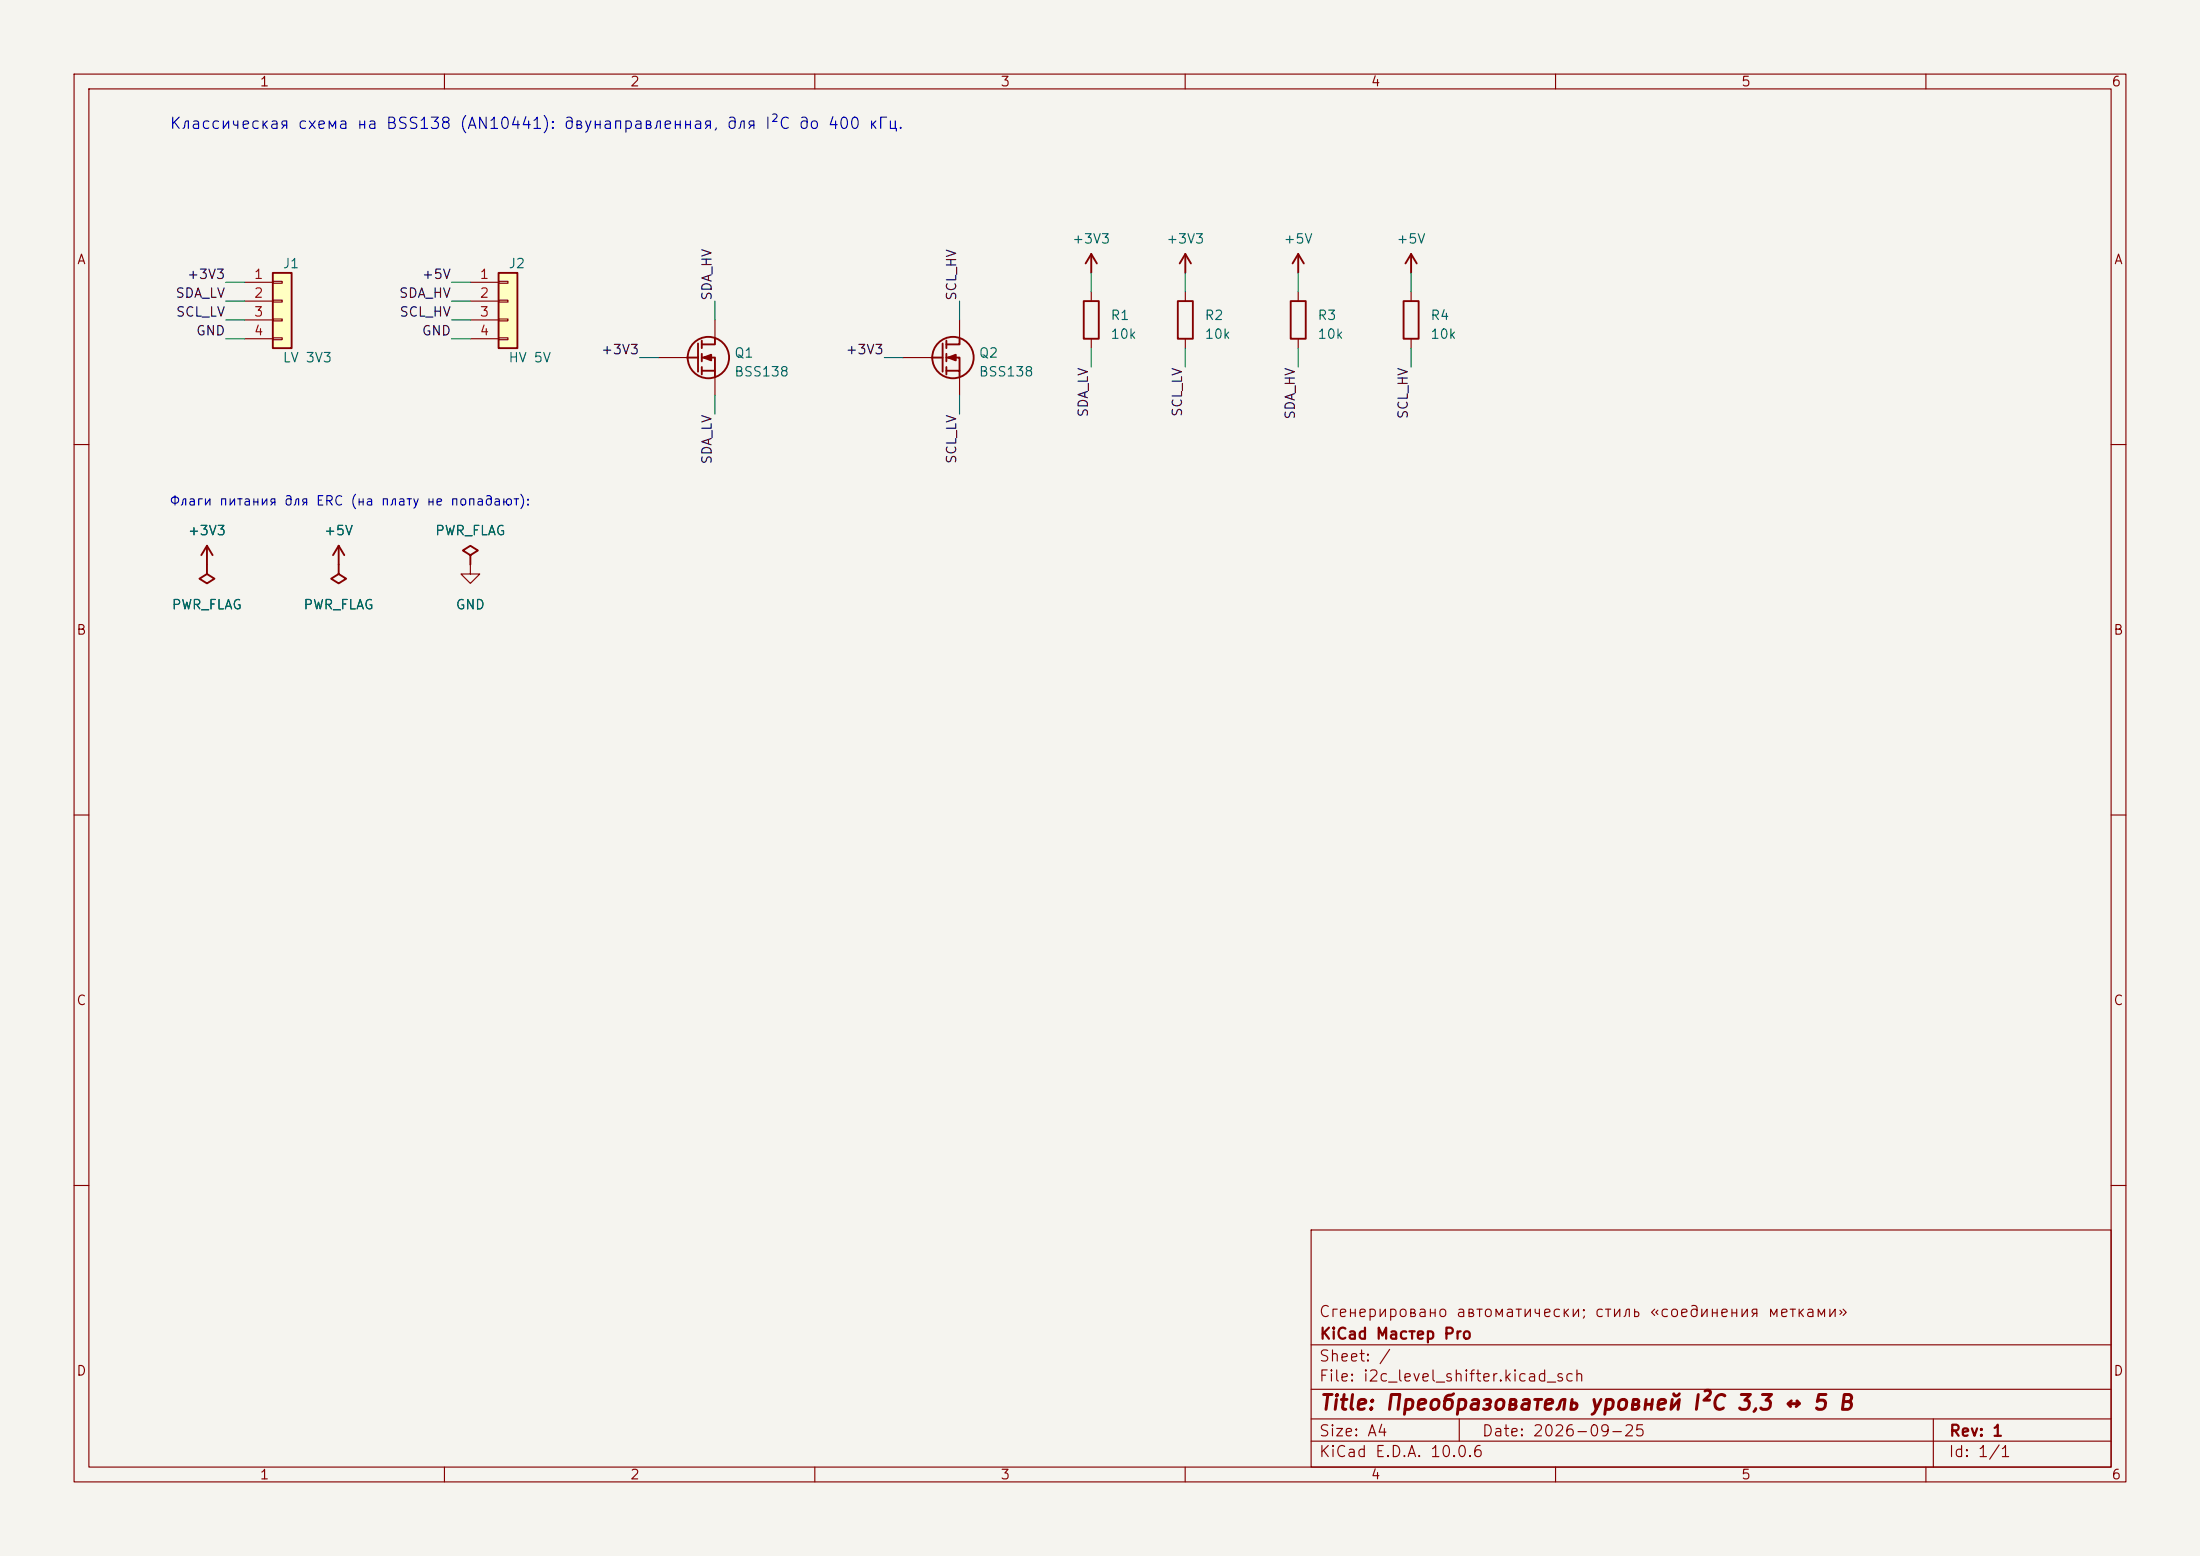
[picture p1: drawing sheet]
(kicad_sch (version 20231120) (generator "eeschema") (generator_version "8.0")
 (paper "A4")
 (title_block (title "Преобразователь уровней I²C 3,3 ↔ 5 В") (date "2026-09-25") (rev "1") (company "KiCad Мастер Pro") (comment 1 "Сгенерировано автоматически; стиль «соединения метками»"))
 (lib_symbols (symbol "KiCadMaster:Conn_01x04" (pin_numbers) (pin_names (offset 0) hide) (exclude_from_sim no) (in_bom yes) (on_board yes) (property "Reference" "J" (at 0 7.62 0) (effects (font (size 1.27 1.27)))) (property "Value" "Conn_01x04" (at 0 -5.08 0) (effects (font (size 1.27 1.27)))) (property "Footprint" "" (at 0 0 0) (effects (font (size 1.27 1.27)) hide)) (property "Datasheet" "~" (at 0 0 0) (effects (font (size 1.27 1.27)) hide)) (property "Description" "Разъём" (at 0 0 0) (effects (font (size 1.27 1.27)) hide)) (symbol "Conn_01x04_0_1" (rectangle (start -1.27 6.35) (end 1.27 -3.81) (stroke (width 0.254) (type default)) (fill (type background))) (rectangle (start -1.27 5.207) (end 0 4.953) (stroke (width 0.1524) (type default)) (fill (type none))) (rectangle (start -1.27 2.667) (end 0 2.413) (stroke (width 0.1524) (type default)) (fill (type none))) (rectangle (start -1.27 0.127) (end 0 -0.127) (stroke (width 0.1524) (type default)) (fill (type none))) (rectangle (start -1.27 -2.413) (end 0 -2.667) (stroke (width 0.1524) (type default)) (fill (type none)))) (symbol "Conn_01x04_1_1" (pin passive line (at -5.08 5.08 0) (length 3.81) (name "Pin_1" (effects (font (size 1.27 1.27)))) (number "1" (effects (font (size 1.27 1.27))))) (pin passive line (at -5.08 2.54 0) (length 3.81) (name "Pin_2" (effects (font (size 1.27 1.27)))) (number "2" (effects (font (size 1.27 1.27))))) (pin passive line (at -5.08 0 0) (length 3.81) (name "Pin_3" (effects (font (size 1.27 1.27)))) (number "3" (effects (font (size 1.27 1.27))))) (pin passive line (at -5.08 -2.54 0) (length 3.81) (name "Pin_4" (effects (font (size 1.27 1.27)))) (number "4" (effects (font (size 1.27 1.27))))))) (symbol "KiCadMaster:Q_NMOS_GSD" (pin_numbers hide) (pin_names (offset 0) hide) (exclude_from_sim no) (in_bom yes) (on_board yes) (property "Reference" "Q" (at 5.08 0.635 0) (effects (font (size 1.27 1.27)))) (property "Value" "Q_NMOS_GSD" (at 5.08 -1.905 0) (effects (font (size 1.27 1.27)))) (property "Footprint" "" (at 0 0 0) (effects (font (size 1.27 1.27)) hide)) (property "Datasheet" "~" (at 0 0 0) (effects (font (size 1.27 1.27)) hide)) (property "Description" "N-MOSFET (1=G, 2=S, 3=D), корпус SOT-23" (at 0 0 0) (effects (font (size 1.27 1.27)) hide)) (symbol "Q_NMOS_GSD_0_1" (circle (center 1.651 0) (radius 2.794) (stroke (width 0.254) (type default)) (fill (type none))) (polyline (pts (xy 0.254 1.905) (xy 0.254 -1.905)) (stroke (width 0.254) (type default)) (fill (type none))) (polyline (pts (xy 0.762 2.286) (xy 0.762 1.27)) (stroke (width 0.254) (type default)) (fill (type none))) (polyline (pts (xy 0.762 0.508) (xy 0.762 -0.508)) (stroke (width 0.254) (type default)) (fill (type none))) (polyline (pts (xy 0.762 -1.27) (xy 0.762 -2.286)) (stroke (width 0.254) (type default)) (fill (type none))) (polyline (pts (xy 0.762 1.778) (xy 2.54 1.778) (xy 2.54 2.54)) (stroke (width 0.254) (type default)) (fill (type none))) (polyline (pts (xy 0.762 -1.778) (xy 2.54 -1.778) (xy 2.54 -2.54)) (stroke (width 0.254) (type default)) (fill (type none))) (polyline (pts (xy 0.762 0) (xy 2.54 0) (xy 2.54 -1.778)) (stroke (width 0.254) (type default)) (fill (type none))) (polyline (pts (xy -1.27 0) (xy 0.254 0)) (stroke (width 0.254) (type default)) (fill (type none))) (polyline (pts (xy 1.016 0) (xy 2.032 0.381) (xy 2.032 -0.381) (xy 1.016 0)) (stroke (width 0.254) (type default)) (fill (type outline)))) (symbol "Q_NMOS_GSD_1_1" (pin passive line (at -5.08 0 0) (length 3.81) (name "G" (effects (font (size 1.27 1.27)))) (number "1" (effects (font (size 1.27 1.27))))) (pin passive line (at 2.54 -5.08 90) (length 2.54) (name "S" (effects (font (size 1.27 1.27)))) (number "2" (effects (font (size 1.27 1.27))))) (pin passive line (at 2.54 5.08 270) (length 2.54) (name "D" (effects (font (size 1.27 1.27)))) (number "3" (effects (font (size 1.27 1.27))))))) (symbol "KiCadMaster:R" (pin_numbers hide) (pin_names (offset 0) hide) (exclude_from_sim no) (in_bom yes) (on_board yes) (property "Reference" "R" (at 2.54 0.635 0) (effects (font (size 1.27 1.27)))) (property "Value" "R" (at 2.54 -1.905 0) (effects (font (size 1.27 1.27)))) (property "Footprint" "" (at 0 0 0) (effects (font (size 1.27 1.27)) hide)) (property "Datasheet" "~" (at 0 0 0) (effects (font (size 1.27 1.27)) hide)) (property "Description" "Резистор" (at 0 0 0) (effects (font (size 1.27 1.27)) hide)) (symbol "R_0_1" (rectangle (start -1.016 -2.54) (end 1.016 2.54) (stroke (width 0.254) (type default)) (fill (type none)))) (symbol "R_1_1" (pin passive line (at 0 3.81 270) (length 1.27) (name "~" (effects (font (size 1.27 1.27)))) (number "1" (effects (font (size 1.27 1.27))))) (pin passive line (at 0 -3.81 90) (length 1.27) (name "~" (effects (font (size 1.27 1.27)))) (number "2" (effects (font (size 1.27 1.27))))))) (symbol "KiCadMaster:+3V3" (power) (pin_numbers hide) (pin_names (offset 0) hide) (exclude_from_sim no) (in_bom yes) (on_board yes) (property "Reference" "#PWR" (at 0 -3.81 0) (effects (font (size 1.27 1.27)) hide)) (property "Value" "+3V3" (at 0 3.556 0) (effects (font (size 1.27 1.27)))) (property "Footprint" "" (at 0 0 0) (effects (font (size 1.27 1.27)) hide)) (property "Datasheet" "~" (at 0 0 0) (effects (font (size 1.27 1.27)) hide)) (property "Description" "Символ питания: +3V3" (at 0 0 0) (effects (font (size 1.27 1.27)) hide)) (symbol "+3V3_0_1" (polyline (pts (xy -0.762 1.27) (xy 0 2.54)) (stroke (width 0.254) (type default)) (fill (type none))) (polyline (pts (xy 0 0) (xy 0 2.54)) (stroke (width 0.254) (type default)) (fill (type none))) (polyline (pts (xy 0 2.54) (xy 0.762 1.27)) (stroke (width 0.254) (type default)) (fill (type none)))) (symbol "+3V3_1_1" (pin power_in line (at 0 0 90) (length 0) hide (name "+3V3" (effects (font (size 1.27 1.27)))) (number "1" (effects (font (size 1.27 1.27))))))) (symbol "KiCadMaster:+5V" (power) (pin_numbers hide) (pin_names (offset 0) hide) (exclude_from_sim no) (in_bom yes) (on_board yes) (property "Reference" "#PWR" (at 0 -3.81 0) (effects (font (size 1.27 1.27)) hide)) (property "Value" "+5V" (at 0 3.556 0) (effects (font (size 1.27 1.27)))) (property "Footprint" "" (at 0 0 0) (effects (font (size 1.27 1.27)) hide)) (property "Datasheet" "~" (at 0 0 0) (effects (font (size 1.27 1.27)) hide)) (property "Description" "Символ питания: +5V" (at 0 0 0) (effects (font (size 1.27 1.27)) hide)) (symbol "+5V_0_1" (polyline (pts (xy -0.762 1.27) (xy 0 2.54)) (stroke (width 0.254) (type default)) (fill (type none))) (polyline (pts (xy 0 0) (xy 0 2.54)) (stroke (width 0.254) (type default)) (fill (type none))) (polyline (pts (xy 0 2.54) (xy 0.762 1.27)) (stroke (width 0.254) (type default)) (fill (type none)))) (symbol "+5V_1_1" (pin power_in line (at 0 0 90) (length 0) hide (name "+5V" (effects (font (size 1.27 1.27)))) (number "1" (effects (font (size 1.27 1.27))))))) (symbol "KiCadMaster:PWR_FLAG" (power) (pin_numbers hide) (pin_names (offset 0) hide) (exclude_from_sim no) (in_bom yes) (on_board yes) (property "Reference" "#FLG" (at 0 1.905 0) (effects (font (size 1.27 1.27)) hide)) (property "Value" "PWR_FLAG" (at 0 3.81 0) (effects (font (size 1.27 1.27)))) (property "Footprint" "" (at 0 0 0) (effects (font (size 1.27 1.27)) hide)) (property "Datasheet" "~" (at 0 0 0) (effects (font (size 1.27 1.27)) hide)) (property "Description" "Флаг: цепь запитана извне (для ERC)" (at 0 0 0) (effects (font (size 1.27 1.27)) hide)) (symbol "PWR_FLAG_0_1" (polyline (pts (xy 0 0) (xy 0 1.27) (xy -1.016 1.905) (xy 0 2.54) (xy 1.016 1.905) (xy 0 1.27)) (stroke (width 0.254) (type default)) (fill (type none)))) (symbol "PWR_FLAG_1_1" (pin power_out line (at 0 0 90) (length 0) hide (name "pwr" (effects (font (size 1.27 1.27)))) (number "1" (effects (font (size 1.27 1.27))))))) (symbol "KiCadMaster:GND" (power) (pin_numbers hide) (pin_names (offset 0) hide) (exclude_from_sim no) (in_bom yes) (on_board yes) (property "Reference" "#PWR" (at 0 -6.35 0) (effects (font (size 1.27 1.27)) hide)) (property "Value" "GND" (at 0 -3.81 0) (effects (font (size 1.27 1.27)))) (property "Footprint" "" (at 0 0 0) (effects (font (size 1.27 1.27)) hide)) (property "Datasheet" "~" (at 0 0 0) (effects (font (size 1.27 1.27)) hide)) (property "Description" "Символ питания: GND" (at 0 0 0) (effects (font (size 1.27 1.27)) hide)) (symbol "GND_0_1" (polyline (pts (xy 0 0) (xy 0 -1.27) (xy 1.27 -1.27) (xy 0 -2.54) (xy -1.27 -1.27) (xy 0 -1.27)) (stroke (width 0) (type default)) (fill (type none)))) (symbol "GND_1_1" (pin power_in line (at 0 0 270) (length 0) hide (name "GND" (effects (font (size 1.27 1.27)))) (number "1" (effects (font (size 1.27 1.27))))))))
 (symbol (lib_id "KiCadMaster:Conn_01x04") (at 38.1 43.18 0) (unit 1) (exclude_from_sim no) (in_bom yes) (on_board yes) (dnp no) (property "Reference" "J1" (at 38.1 35.56 0) (effects (font (size 1.27 1.27)) (justify left))) (property "Value" "LV 3V3" (at 38.1 48.26 0) (effects (font (size 1.27 1.27)) (justify left))) (property "Footprint" "Connector_PinHeader_2.54mm:PinHeader_1x04_P2.54mm_Vertical" (at 38.1 43.18 0) (effects (font (size 1.27 1.27)) hide)) (property "Datasheet" "~" (at 38.1 43.18 0) (effects (font (size 1.27 1.27)) hide)) (property "Description" "Сторона 3,3 В" (at 38.1 43.18 0) (effects (font (size 1.27 1.27)) hide)) (pin "1") (pin "2") (pin "3") (pin "4"))
 (wire (pts (xy 33.02 38.1) (xy 30.48 38.1)) (stroke (width 0) (type default)))
 (label "+3V3" (at 30.48 38.1 180) (fields_autoplaced yes) (effects (font (size 1.27 1.27)) (justify right bottom)))
 (wire (pts (xy 33.02 40.64) (xy 30.48 40.64)) (stroke (width 0) (type default)))
 (label "SDA_LV" (at 30.48 40.64 180) (fields_autoplaced yes) (effects (font (size 1.27 1.27)) (justify right bottom)))
 (wire (pts (xy 33.02 43.18) (xy 30.48 43.18)) (stroke (width 0) (type default)))
 (label "SCL_LV" (at 30.48 43.18 180) (fields_autoplaced yes) (effects (font (size 1.27 1.27)) (justify right bottom)))
 (wire (pts (xy 33.02 45.72) (xy 30.48 45.72)) (stroke (width 0) (type default)))
 (label "GND" (at 30.48 45.72 180) (fields_autoplaced yes) (effects (font (size 1.27 1.27)) (justify right bottom)))
 (symbol (lib_id "KiCadMaster:Conn_01x04") (at 68.58 43.18 0) (unit 1) (exclude_from_sim no) (in_bom yes) (on_board yes) (dnp no) (property "Reference" "J2" (at 68.58 35.56 0) (effects (font (size 1.27 1.27)) (justify left))) (property "Value" "HV 5V" (at 68.58 48.26 0) (effects (font (size 1.27 1.27)) (justify left))) (property "Footprint" "Connector_PinHeader_2.54mm:PinHeader_1x04_P2.54mm_Vertical" (at 68.58 43.18 0) (effects (font (size 1.27 1.27)) hide)) (property "Datasheet" "~" (at 68.58 43.18 0) (effects (font (size 1.27 1.27)) hide)) (property "Description" "Сторона 5 В" (at 68.58 43.18 0) (effects (font (size 1.27 1.27)) hide)) (pin "1") (pin "2") (pin "3") (pin "4"))
 (wire (pts (xy 63.5 38.1) (xy 60.96 38.1)) (stroke (width 0) (type default)))
 (label "+5V" (at 60.96 38.1 180) (fields_autoplaced yes) (effects (font (size 1.27 1.27)) (justify right bottom)))
 (wire (pts (xy 63.5 40.64) (xy 60.96 40.64)) (stroke (width 0) (type default)))
 (label "SDA_HV" (at 60.96 40.64 180) (fields_autoplaced yes) (effects (font (size 1.27 1.27)) (justify right bottom)))
 (wire (pts (xy 63.5 43.18) (xy 60.96 43.18)) (stroke (width 0) (type default)))
 (label "SCL_HV" (at 60.96 43.18 180) (fields_autoplaced yes) (effects (font (size 1.27 1.27)) (justify right bottom)))
 (wire (pts (xy 63.5 45.72) (xy 60.96 45.72)) (stroke (width 0) (type default)))
 (label "GND" (at 60.96 45.72 180) (fields_autoplaced yes) (effects (font (size 1.27 1.27)) (justify right bottom)))
 (symbol (lib_id "KiCadMaster:Q_NMOS_GSD") (at 93.98 48.26 0) (unit 1) (exclude_from_sim no) (in_bom yes) (on_board yes) (dnp no) (property "Reference" "Q1" (at 99.06 47.625 0) (effects (font (size 1.27 1.27)) (justify left))) (property "Value" "BSS138" (at 99.06 50.165 0) (effects (font (size 1.27 1.27)) (justify left))) (property "Footprint" "Package_TO_SOT_SMD:SOT-23" (at 93.98 48.26 0) (effects (font (size 1.27 1.27)) hide)) (property "Datasheet" "~" (at 93.98 48.26 0) (effects (font (size 1.27 1.27)) hide)) (property "Description" "Канал SDA" (at 93.98 48.26 0) (effects (font (size 1.27 1.27)) hide)) (pin "1") (pin "2") (pin "3"))
 (wire (pts (xy 88.9 48.26) (xy 86.36 48.26)) (stroke (width 0) (type default)))
 (label "+3V3" (at 86.36 48.26 180) (fields_autoplaced yes) (effects (font (size 1.27 1.27)) (justify right bottom)))
 (wire (pts (xy 96.52 53.34) (xy 96.52 55.88)) (stroke (width 0) (type default)))
 (label "SDA_LV" (at 96.52 55.88 270) (fields_autoplaced yes) (effects (font (size 1.27 1.27)) (justify right bottom)))
 (wire (pts (xy 96.52 43.18) (xy 96.52 40.64)) (stroke (width 0) (type default)))
 (label "SDA_HV" (at 96.52 40.64 90) (fields_autoplaced yes) (effects (font (size 1.27 1.27)) (justify left bottom)))
 (symbol (lib_id "KiCadMaster:Q_NMOS_GSD") (at 127 48.26 0) (unit 1) (exclude_from_sim no) (in_bom yes) (on_board yes) (dnp no) (property "Reference" "Q2" (at 132.08 47.625 0) (effects (font (size 1.27 1.27)) (justify left))) (property "Value" "BSS138" (at 132.08 50.165 0) (effects (font (size 1.27 1.27)) (justify left))) (property "Footprint" "Package_TO_SOT_SMD:SOT-23" (at 127 48.26 0) (effects (font (size 1.27 1.27)) hide)) (property "Datasheet" "~" (at 127 48.26 0) (effects (font (size 1.27 1.27)) hide)) (property "Description" "Канал SCL" (at 127 48.26 0) (effects (font (size 1.27 1.27)) hide)) (pin "1") (pin "2") (pin "3"))
 (wire (pts (xy 121.92 48.26) (xy 119.38 48.26)) (stroke (width 0) (type default)))
 (label "+3V3" (at 119.38 48.26 180) (fields_autoplaced yes) (effects (font (size 1.27 1.27)) (justify right bottom)))
 (wire (pts (xy 129.54 53.34) (xy 129.54 55.88)) (stroke (width 0) (type default)))
 (label "SCL_LV" (at 129.54 55.88 270) (fields_autoplaced yes) (effects (font (size 1.27 1.27)) (justify right bottom)))
 (wire (pts (xy 129.54 43.18) (xy 129.54 40.64)) (stroke (width 0) (type default)))
 (label "SCL_HV" (at 129.54 40.64 90) (fields_autoplaced yes) (effects (font (size 1.27 1.27)) (justify left bottom)))
 (symbol (lib_id "KiCadMaster:R") (at 147.32 43.18 0) (unit 1) (exclude_from_sim no) (in_bom yes) (on_board yes) (dnp no) (property "Reference" "R1" (at 149.86 42.545 0) (effects (font (size 1.27 1.27)) (justify left))) (property "Value" "10k" (at 149.86 45.085 0) (effects (font (size 1.27 1.27)) (justify left))) (property "Footprint" "Resistor_SMD:R_0805_2012Metric" (at 147.32 43.18 0) (effects (font (size 1.27 1.27)) hide)) (property "Datasheet" "~" (at 147.32 43.18 0) (effects (font (size 1.27 1.27)) hide)) (property "Description" "Подтяжка LV" (at 147.32 43.18 0) (effects (font (size 1.27 1.27)) hide)) (pin "1") (pin "2"))
 (wire (pts (xy 147.32 39.37) (xy 147.32 36.83)) (stroke (width 0) (type default)))
 (symbol (lib_id "KiCadMaster:+3V3") (at 147.32 36.83 0) (unit 1) (exclude_from_sim no) (in_bom yes) (on_board yes) (dnp no) (property "Reference" "#PWR01" (at 147.32 36.83 0) (effects (font (size 1.27 1.27)) hide)) (property "Value" "+3V3" (at 147.32 32.23 0) (effects (font (size 1.27 1.27)))) (property "Footprint" "" (at 147.32 36.83 0) (effects (font (size 1.27 1.27)) hide)) (property "Datasheet" "" (at 147.32 36.83 0) (effects (font (size 1.27 1.27)) hide)) (property "Description" "" (at 147.32 36.83 0) (effects (font (size 1.27 1.27)) hide)) (pin "1"))
 (wire (pts (xy 147.32 46.99) (xy 147.32 49.53)) (stroke (width 0) (type default)))
 (label "SDA_LV" (at 147.32 49.53 270) (fields_autoplaced yes) (effects (font (size 1.27 1.27)) (justify right bottom)))
 (symbol (lib_id "KiCadMaster:R") (at 160.02 43.18 0) (unit 1) (exclude_from_sim no) (in_bom yes) (on_board yes) (dnp no) (property "Reference" "R2" (at 162.56 42.545 0) (effects (font (size 1.27 1.27)) (justify left))) (property "Value" "10k" (at 162.56 45.085 0) (effects (font (size 1.27 1.27)) (justify left))) (property "Footprint" "Resistor_SMD:R_0805_2012Metric" (at 160.02 43.18 0) (effects (font (size 1.27 1.27)) hide)) (property "Datasheet" "~" (at 160.02 43.18 0) (effects (font (size 1.27 1.27)) hide)) (property "Description" "Подтяжка LV" (at 160.02 43.18 0) (effects (font (size 1.27 1.27)) hide)) (pin "1") (pin "2"))
 (wire (pts (xy 160.02 39.37) (xy 160.02 36.83)) (stroke (width 0) (type default)))
 (symbol (lib_id "KiCadMaster:+3V3") (at 160.02 36.83 0) (unit 1) (exclude_from_sim no) (in_bom yes) (on_board yes) (dnp no) (property "Reference" "#PWR02" (at 160.02 36.83 0) (effects (font (size 1.27 1.27)) hide)) (property "Value" "+3V3" (at 160.02 32.23 0) (effects (font (size 1.27 1.27)))) (property "Footprint" "" (at 160.02 36.83 0) (effects (font (size 1.27 1.27)) hide)) (property "Datasheet" "" (at 160.02 36.83 0) (effects (font (size 1.27 1.27)) hide)) (property "Description" "" (at 160.02 36.83 0) (effects (font (size 1.27 1.27)) hide)) (pin "1"))
 (wire (pts (xy 160.02 46.99) (xy 160.02 49.53)) (stroke (width 0) (type default)))
 (label "SCL_LV" (at 160.02 49.53 270) (fields_autoplaced yes) (effects (font (size 1.27 1.27)) (justify right bottom)))
 (symbol (lib_id "KiCadMaster:R") (at 175.26 43.18 0) (unit 1) (exclude_from_sim no) (in_bom yes) (on_board yes) (dnp no) (property "Reference" "R3" (at 177.8 42.545 0) (effects (font (size 1.27 1.27)) (justify left))) (property "Value" "10k" (at 177.8 45.085 0) (effects (font (size 1.27 1.27)) (justify left))) (property "Footprint" "Resistor_SMD:R_0805_2012Metric" (at 175.26 43.18 0) (effects (font (size 1.27 1.27)) hide)) (property "Datasheet" "~" (at 175.26 43.18 0) (effects (font (size 1.27 1.27)) hide)) (property "Description" "Подтяжка HV" (at 175.26 43.18 0) (effects (font (size 1.27 1.27)) hide)) (pin "1") (pin "2"))
 (wire (pts (xy 175.26 39.37) (xy 175.26 36.83)) (stroke (width 0) (type default)))
 (symbol (lib_id "KiCadMaster:+5V") (at 175.26 36.83 0) (unit 1) (exclude_from_sim no) (in_bom yes) (on_board yes) (dnp no) (property "Reference" "#PWR03" (at 175.26 36.83 0) (effects (font (size 1.27 1.27)) hide)) (property "Value" "+5V" (at 175.26 32.23 0) (effects (font (size 1.27 1.27)))) (property "Footprint" "" (at 175.26 36.83 0) (effects (font (size 1.27 1.27)) hide)) (property "Datasheet" "" (at 175.26 36.83 0) (effects (font (size 1.27 1.27)) hide)) (property "Description" "" (at 175.26 36.83 0) (effects (font (size 1.27 1.27)) hide)) (pin "1"))
 (wire (pts (xy 175.26 46.99) (xy 175.26 49.53)) (stroke (width 0) (type default)))
 (label "SDA_HV" (at 175.26 49.53 270) (fields_autoplaced yes) (effects (font (size 1.27 1.27)) (justify right bottom)))
 (symbol (lib_id "KiCadMaster:R") (at 190.5 43.18 0) (unit 1) (exclude_from_sim no) (in_bom yes) (on_board yes) (dnp no) (property "Reference" "R4" (at 193.04 42.545 0) (effects (font (size 1.27 1.27)) (justify left))) (property "Value" "10k" (at 193.04 45.085 0) (effects (font (size 1.27 1.27)) (justify left))) (property "Footprint" "Resistor_SMD:R_0805_2012Metric" (at 190.5 43.18 0) (effects (font (size 1.27 1.27)) hide)) (property "Datasheet" "~" (at 190.5 43.18 0) (effects (font (size 1.27 1.27)) hide)) (property "Description" "Подтяжка HV" (at 190.5 43.18 0) (effects (font (size 1.27 1.27)) hide)) (pin "1") (pin "2"))
 (wire (pts (xy 190.5 39.37) (xy 190.5 36.83)) (stroke (width 0) (type default)))
 (symbol (lib_id "KiCadMaster:+5V") (at 190.5 36.83 0) (unit 1) (exclude_from_sim no) (in_bom yes) (on_board yes) (dnp no) (property "Reference" "#PWR04" (at 190.5 36.83 0) (effects (font (size 1.27 1.27)) hide)) (property "Value" "+5V" (at 190.5 32.23 0) (effects (font (size 1.27 1.27)))) (property "Footprint" "" (at 190.5 36.83 0) (effects (font (size 1.27 1.27)) hide)) (property "Datasheet" "" (at 190.5 36.83 0) (effects (font (size 1.27 1.27)) hide)) (property "Description" "" (at 190.5 36.83 0) (effects (font (size 1.27 1.27)) hide)) (pin "1"))
 (wire (pts (xy 190.5 46.99) (xy 190.5 49.53)) (stroke (width 0) (type default)))
 (label "SCL_HV" (at 190.5 49.53 270) (fields_autoplaced yes) (effects (font (size 1.27 1.27)) (justify right bottom)))
 (text "Флаги питания для ERC (на плату не попадают):" (exclude_from_sim no) (at 22.86 68.58 0) (effects (font (size 1.27 1.27)) (justify left bottom)))
 (symbol (lib_id "KiCadMaster:+3V3") (at 27.94 76.2 0) (unit 1) (exclude_from_sim no) (in_bom yes) (on_board yes) (dnp no) (property "Reference" "#PWR05" (at 27.94 76.2 0) (effects (font (size 1.27 1.27)) hide)) (property "Value" "+3V3" (at 27.94 71.6 0) (effects (font (size 1.27 1.27)))) (property "Footprint" "" (at 27.94 76.2 0) (effects (font (size 1.27 1.27)) hide)) (property "Datasheet" "" (at 27.94 76.2 0) (effects (font (size 1.27 1.27)) hide)) (property "Description" "" (at 27.94 76.2 0) (effects (font (size 1.27 1.27)) hide)) (pin "1"))
 (symbol (lib_id "KiCadMaster:PWR_FLAG") (at 27.94 76.2 180) (unit 1) (exclude_from_sim no) (in_bom yes) (on_board yes) (dnp no) (property "Reference" "#FLG06" (at 27.94 76.2 0) (effects (font (size 1.27 1.27)) hide)) (property "Value" "PWR_FLAG" (at 27.94 81.6 0) (effects (font (size 1.27 1.27)))) (property "Footprint" "" (at 27.94 76.2 0) (effects (font (size 1.27 1.27)) hide)) (property "Datasheet" "" (at 27.94 76.2 0) (effects (font (size 1.27 1.27)) hide)) (property "Description" "" (at 27.94 76.2 0) (effects (font (size 1.27 1.27)) hide)) (pin "1"))
 (symbol (lib_id "KiCadMaster:+5V") (at 45.72 76.2 0) (unit 1) (exclude_from_sim no) (in_bom yes) (on_board yes) (dnp no) (property "Reference" "#PWR07" (at 45.72 76.2 0) (effects (font (size 1.27 1.27)) hide)) (property "Value" "+5V" (at 45.72 71.6 0) (effects (font (size 1.27 1.27)))) (property "Footprint" "" (at 45.72 76.2 0) (effects (font (size 1.27 1.27)) hide)) (property "Datasheet" "" (at 45.72 76.2 0) (effects (font (size 1.27 1.27)) hide)) (property "Description" "" (at 45.72 76.2 0) (effects (font (size 1.27 1.27)) hide)) (pin "1"))
 (symbol (lib_id "KiCadMaster:PWR_FLAG") (at 45.72 76.2 180) (unit 1) (exclude_from_sim no) (in_bom yes) (on_board yes) (dnp no) (property "Reference" "#FLG08" (at 45.72 76.2 0) (effects (font (size 1.27 1.27)) hide)) (property "Value" "PWR_FLAG" (at 45.72 81.6 0) (effects (font (size 1.27 1.27)))) (property "Footprint" "" (at 45.72 76.2 0) (effects (font (size 1.27 1.27)) hide)) (property "Datasheet" "" (at 45.72 76.2 0) (effects (font (size 1.27 1.27)) hide)) (property "Description" "" (at 45.72 76.2 0) (effects (font (size 1.27 1.27)) hide)) (pin "1"))
 (symbol (lib_id "KiCadMaster:GND") (at 63.5 76.2 0) (unit 1) (exclude_from_sim no) (in_bom yes) (on_board yes) (dnp no) (property "Reference" "#PWR09" (at 63.5 76.2 0) (effects (font (size 1.27 1.27)) hide)) (property "Value" "GND" (at 63.5 81.6 0) (effects (font (size 1.27 1.27)))) (property "Footprint" "" (at 63.5 76.2 0) (effects (font (size 1.27 1.27)) hide)) (property "Datasheet" "" (at 63.5 76.2 0) (effects (font (size 1.27 1.27)) hide)) (property "Description" "" (at 63.5 76.2 0) (effects (font (size 1.27 1.27)) hide)) (pin "1"))
 (symbol (lib_id "KiCadMaster:PWR_FLAG") (at 63.5 76.2 0) (unit 1) (exclude_from_sim no) (in_bom yes) (on_board yes) (dnp no) (property "Reference" "#FLG10" (at 63.5 76.2 0) (effects (font (size 1.27 1.27)) hide)) (property "Value" "PWR_FLAG" (at 63.5 71.6 0) (effects (font (size 1.27 1.27)))) (property "Footprint" "" (at 63.5 76.2 0) (effects (font (size 1.27 1.27)) hide)) (property "Datasheet" "" (at 63.5 76.2 0) (effects (font (size 1.27 1.27)) hide)) (property "Description" "" (at 63.5 76.2 0) (effects (font (size 1.27 1.27)) hide)) (pin "1"))
 (text "Классическая схема на BSS138 (AN10441): двунаправленная, для I²C до 400 кГц." (exclude_from_sim no) (at 22.86 17.78 0) (effects (font (size 1.524 1.524)) (justify left bottom)))
 (sheet_instances (path "" (page "1"))))
